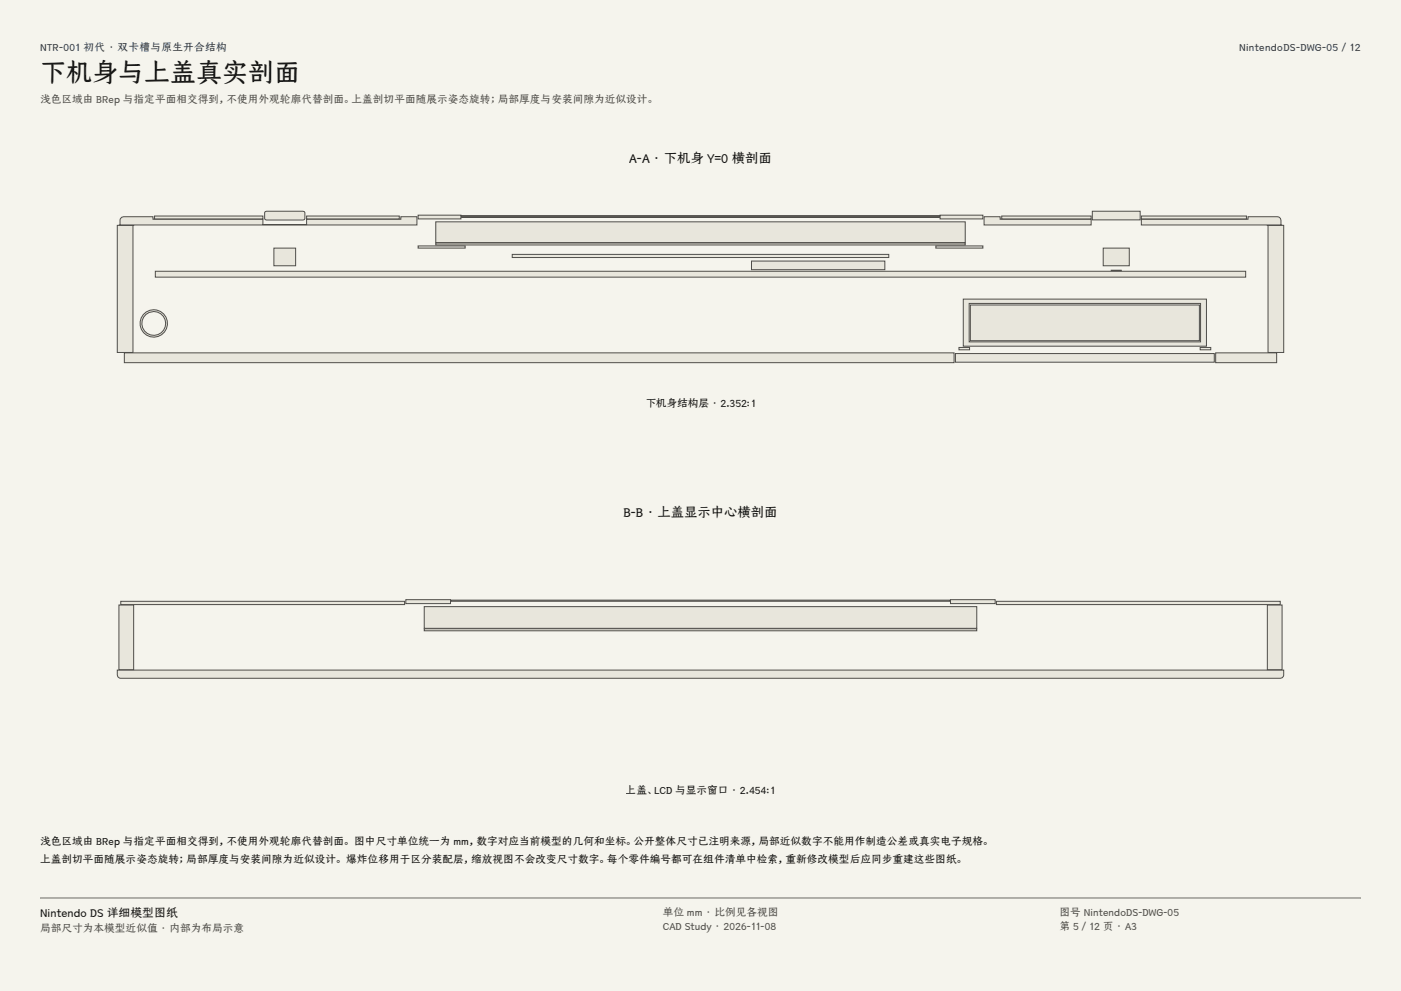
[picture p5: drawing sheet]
<svg xmlns="http://www.w3.org/2000/svg" width="420mm" height="297mm" viewBox="0 0 420 297" stroke-linecap="round" stroke-linejoin="round" font-family="sans-serif">
<g fill="#f5f4ed">
<path d="M0 0h420v297h-420z"/>
<path d="M12 12h396v275h-396z"/>
</g>
<g fill="#e8e6dc" stroke="#504e49" stroke-width=".3">
<path d="M37.3 105.8h248.7v2.9h-248.7z" fill-rule="evenodd"/>
<path d="M364.4 105.8h18.3v2.9h-18.3z" fill-rule="evenodd"/>
<path d="M379.9 67.4l4.4 .1z" fill-rule="evenodd"/>
<path d="M35.7 67.4l4.4 .1z" fill-rule="evenodd"/>
<path d="M380.1 67.5h4.7v38.1h-4.7z" fill-rule="evenodd"/>
<path d="M35.2 67.5h4.7v38.1h-4.7z" fill-rule="evenodd"/>
<path d="M36.5 65.1l.5-.1h8.9v.7h32.9v1.6h13.1v-1.6h28.3v-.7h4.8v2.4h-89v-1.6z" fill-rule="evenodd"/>
<path d="M342.2 65.7h31.9v-.7h8.9a1.06 1.06 0 0 1 1 1v1.4h-41.8z" fill-rule="evenodd"/>
<path d="M295 65h4.8v.7h27.3v1.7h-32.1z" fill-rule="evenodd"/>
<path d="M281.8 64.5h12.9v1.1h-12.9z" fill-rule="evenodd"/>
<path d="M125.3 64.5h12.9v1.1h-12.9z" fill-rule="evenodd"/>
<path d="M130.6 66.5h158.8v6.2h-158.8z" fill-rule="evenodd"/>
<path d="M130.6 72.8h158.8v.6h-158.8z" fill-rule="evenodd"/>
<path d="M138.3 65h143.4v.1h-143.4z" fill-rule="evenodd"/>
<path d="M138.3 64.6h143.4v.3h-143.4z" fill-rule="evenodd"/>
<path d="M342.2 64.7h31.5v.9h-31.5z" fill-rule="evenodd"/>
<path d="M300.3 64.7h26.8v.9h-26.8z" fill-rule="evenodd"/>
<path d="M46.3 64.7h32.5v.9h-32.5z" fill-rule="evenodd"/>
<path d="M91.9 64.7h27.8v.9h-27.8z" fill-rule="evenodd"/>
<path d="M327.5 63.3h14.3v2.6h-14.3z" fill-rule="evenodd"/>
<path d="M79.5 63.4l11.3-.1 .6 .4v1.8l-.6 .4h-10.9l-.6-.4z" fill-rule="evenodd"/>
<path d="M286.4 106h77.6v2.6h-77.6z" fill-rule="evenodd"/>
<path d="M42 96.9a4.1 4.1 0 0 0 8.2 0 4.1 4.1 0 0 0-8.2 0zM42.5 96.9a3.6 3.6 0 0 1 7.2 0 3.6 3.6 0 0 1-7.2 0z" fill-rule="evenodd"/>
<path d="M288.8 89.6v14.2h72.9v-14.2zM290.5 90.9h69.4v11.6h-69.4z" fill-rule="evenodd"/>
<path d="M290.9 91.4h68.7v10.7h-68.7z" fill-rule="evenodd"/>
<path d="M359.8 104.1h3.2v.7h-3.2z" fill-rule="evenodd"/>
<path d="M287.5 104.1h3.2v.7h-3.2z" fill-rule="evenodd"/>
<path d="M46.6 81.3h326.8v1.8h-326.8z" fill-rule="evenodd"/>
<path d="M225.3 78.2h40v2.6h-40z" fill-rule="evenodd"/>
<path d="M333.1 81l3 .1z" fill-rule="evenodd"/>
<path d="M330.7 74.4h7.8v5.3h-7.8z" fill-rule="evenodd"/>
<path d="M82.1 74.4h6.5v5.3h-6.5z" fill-rule="evenodd"/>
<path d="M280.5 73.7h14.2v.7h-14.2z" fill-rule="evenodd"/>
<path d="M125.3 73.7h14.2v.7h-14.2z" fill-rule="evenodd"/>
<path d="M153.6 76.2h112.8v1h-112.8z" fill-rule="evenodd"/>
<path d="M35.2 200.8h349.6v1.5l-.4 .8-.5 .2h-347.8l-.8-.4z" fill-rule="evenodd"/>
<path d="M379.9 181.3h4.4v19.4h-4.4z" fill-rule="evenodd"/>
<path d="M35.7 181.3h4.4v19.4h-4.4z" fill-rule="evenodd"/>
<path d="M298.7 180.2h85.1v1h-85.1z" fill-rule="evenodd"/>
<path d="M36.2 180.2h85.1v1h-85.1z" fill-rule="evenodd"/>
<path d="M284.9 179.7h13.4v1.2h-13.4z" fill-rule="evenodd"/>
<path d="M121.7 179.7h13.4v1.2h-13.4z" fill-rule="evenodd"/>
<path d="M127.2 181.8h165.6v6.5h-165.6z" fill-rule="evenodd"/>
<path d="M127.2 188.4h165.6v.6h-165.6z" fill-rule="evenodd"/>
<path d="M135.2 179.9h149.6v.3h-149.6z" fill-rule="evenodd"/>
</g>
<path d="M12 269.3h396zM12 269h396v.3h-396z" fill-rule="evenodd" fill="#504e49"/>
<text font-size="7.8" fill="#141413" x="12" y="24.7">下机身与上盖真实剖面</text>
<g font-size="4" fill="#141413">
<text x="188.7" y="49">A-A · 下机身 Y=0 横剖面</text>
<text x="186.9" y="155">B-B · 上盖显示中心横剖面</text>
</g>
<text font-size="3.5" fill="#141413" x="12" y="274.9">Nintendo DS 详细模型图纸</text>
<g font-size="3.2" fill="#1b365d">
<text x="12" y="15.3">NTR-001 初代 · 双卡槽与原生开合结构</text>
<text x="371.4" y="15.3">NintendoDS-DWG-05 / 12</text>
</g>
<g font-size="3.2" fill="#504e49">
<text x="12" y="30.9">浅色区域由 BRep 与指定平面相交得到，不使用外观轮廓代替剖面。上盖剖切平面随展示姿态旋转；局部厚度与安装间隙为近似设计。</text>
<text x="198.7" y="274.5">单位 mm · 比例见各视图</text>
<text x="317.6" y="274.5">图号 NintendoDS-DWG-05</text>
<text x="12" y="279.3">局部尺寸为本模型近似值 · 内部为布局示意</text>
<text x="198.7" y="278.8">CAD Study · 2026-11-08</text>
<text x="317.6" y="278.8">第 5 / 12 页 · A3</text>
</g>
<g font-size="3.2" fill="#141413">
<text x="193.4" y="122">下机身结构层 · 2.352:1</text>
<text x="187.6" y="238">上盖、LCD 与显示窗口 · 2.454:1</text>
<text x="12" y="253.3">浅色区域由 BRep 与指定平面相交得到，不使用外观轮廓代替剖面。 图中尺寸单位统一为 mm，数字对应当前模型的几何和坐标。公开整体尺寸已注明来源，局部近似数字不能用作制造公差或真实电子规格。</text>
<text x="12" y="258.6">上盖剖切平面随展示姿态旋转；局部厚度与安装间隙为近似设计。 爆炸位移用于区分装配层，缩放视图不会改变尺寸数字。每个零件编号都可在组件清单中检索，重新修改模型后应同步重建这些图纸。</text>
</g>
</svg>
